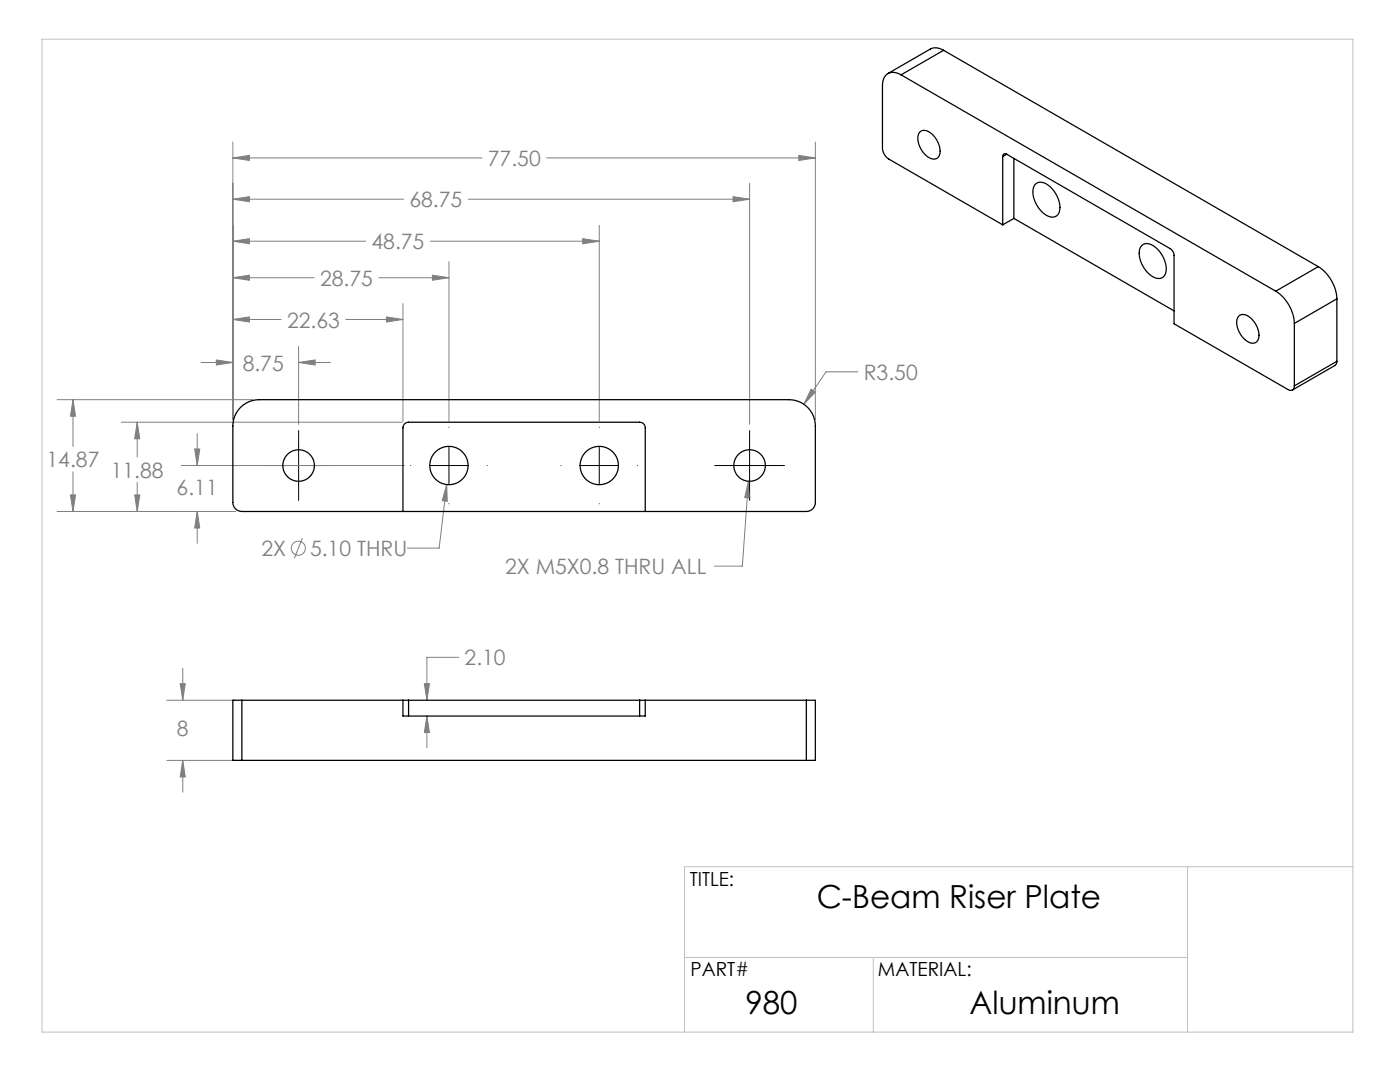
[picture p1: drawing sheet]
<svg xmlns="http://www.w3.org/2000/svg" width="279mm" height="216mm" viewBox="0 0 279 216" stroke-linecap="round" stroke-linejoin="round" font-family="sans-serif">
<g fill="none" stroke="#808080" stroke-width=".2">
<path d="M46.5 39.7l3.3-.5v1.1zM46.5 31.5l3.3-.5v1zM46.5 28.3v55.4M46.5 39.7h34M46.5 31.5h49.7M93.4 39.7h56.2M109.1 31.5h53.6M146.3 39.2l3.3 .5-3.3 .6zM149.6 36.6v48.1M159.4 31l3.3 .5-3.3 .5zM162.7 28.3v55.4M46.5 55.4l3.3-.5v1z"/>
<path d="M46.5 48.1l3.3-.5v1zM46.5 55.4h16.2M46.5 48.1h26.5M75.6 55.4h14M85.9 48.1h33.7M86.3 54.9l3.3 .5-3.3 .5zM89.6 52.2v31.8M116.3 47.6l3.3 .5-3.3 .5zM119.6 45v39M11.4 79.7h39.1M14.6 79.7l.5 3.4h-1zM14.6 79.7v9.4"/>
<path d="M40.1 72.3h6.4M43.2 71.8l3.3 .5-3.3 .5zM46.5 63.7l3.3-.5v1.1zM46.5 63.7h9.6M59.6 72.3l3.3-.5v1zM59.6 69.2v15.5M59.6 72.3h6.3M69 63.7h11.4M77.1 63.2l3.3 .5-3.3 .6zM80.4 60.6v23.5M161.9 77.7l.8 .5-2.3 2.5zM171.2 74.2h-6.3l-4.5 6.5"/>
<path d="M14.1 98.8h1l-.5 3.3zM14.6 94.1v8M24.2 84.2h56.1M26.9 98.8h1l-.5 3.3zM27.4 84.2l.5 3.3h-1zM27.4 84.2v7M27.4 96.3v5.8M36.2 92.9h44.5M38.9 89.6h1l-.5 3.3zM39.4 86.5v6.4M89.1 96.7l.2 3.3-1-.1zM89.1 96.7l-1.5 12.7h-6.3"/>
<path d="M149.4 96l.2 3.4-1-.1zM149.4 96l-1.3 17h-5.5M11.4 102.1h35.6M39.4 102.1l.5 3.3h-1zM39.4 102.1v6.3M60.3 107.4l-1.6 4M33.3 139.7h13.7M36 136.4h1l-.5 3.3zM36.5 133.4v6.3M84.7 136.4h1l-.5 3.3zM91.5 131.2h-6.3v8.5M33.3 151.7h13.7"/>
<path d="M36.5 151.7l.5 3.3h-1zM36.5 151.7v6.4M85.2 142.9l.5 3.3h-1zM85.2 142.9v6.3"/>
<circle cx="59.5" cy="109.4" r="1.41"/>
</g>
<g fill="none" stroke="#000" stroke-width=".2">
<path d="M52.6 92.9h14M59.6 85.9v13.9M82 92.9h.1M85.8 92.9h7.6M89.6 85.3h.1M89.6 89.1v7.6M97.2 92.9h.1M112 92.9h.1M115.8 92.9h7.6M119.6 85.3h.1M119.6 89.1v7.6M127.2 92.9h.1"/>
<path d="M142.6 92.9h14M149.6 85.9v13.9M89.6 100.5h.1M119.6 100.5h.1"/>
</g>
<path d="M8.4 7.8h261.6v198.1h-261.6zM237 172.9v33M270 172.9h-133.4v33M136.6 191h100.4M174.3 191v14.9" fill="none" stroke="#c0c0c0" stroke-width=".2"/>
<path d="M43.2 71.8l3.3 .5-3.3 .5zM59.6 72.3l3.3-.5v1zM46.5 63.7l3.3-.5v1.1zM77.1 63.2l3.3 .5-3.3 .6zM46.5 55.4l3.3-.5v1zM86.3 54.9l3.3 .5-3.3 .5zM46.5 48.1l3.3-.5v1zM116.3 47.6l3.3 .5-3.3 .5zM46.5 39.7l3.3-.5v1.1zM146.3 39.2l3.3 .5-3.3 .6zM46.5 31.5l3.3-.5v1zM159.4 31l3.3 .5-3.3 .5zM39.4 102.1l.5 3.3h-1zM38.9 89.6h1l-.5 3.3zM26.9 98.8h1l-.5 3.3zM27.4 84.2l.5 3.3h-1zM14.1 98.8h1l-.5 3.3zM14.6 79.7l.5 3.4h-1zM149.4 96l-.8 3.3 1 .1zM89.1 96.7l-.8 3.2 1 .1zM161.9 77.7l-1.5 3 2.3-2.5zM36.5 151.7l.5 3.3h-1zM36 136.4h1l-.5 3.3zM85.2 142.9l.5 3.3h-1zM84.7 136.4h1l-.5 3.3z" fill="#808080"/>
<g fill="none" stroke="#000" stroke-width=".25">
<path d="M179.8 14.9a2.26 2.26 0 0 0-2.6-.2 2.26 2.26 0 0 0-1.1 2.4v12.4a2.82 2.82 0 0 0 1.3 2.2l22.7 13.2M179.8 14.9l74.8 43.2M188.3 10l-.5-.2a2.44 2.44 0 0 0-2.1 0l-8.5 4.9M188.3 10l-8.5 4.9M188.3 10l74.8 43.2M183.5 26.4a1.7 1.7 0 0 1 2.5 .4 4.2 4.2 0 0 1 1.4 4.4 1.54 1.54 0 0 1-2.5-.1 4.4 4.4 0 0 1-1.6-4.4zM200.1 31.2v13.7M200.9 30.8l32.6 18.8a1.76 1.76 0 0 1 .8 1.4v13.6l22.7 13.1a.78 .78 0 0 0 .9 .1 .78 .78 0 0 0 .4-.8M200.9 30.8a.48 .48 0 0 0-.6-.1 .48 .48 0 0 0-.2 .5M200.9 30.8l-.8 .4M202.3 31.6v12M206.7 36.7a2.14 2.14 0 0 1 2.8 .5 5.2 5.2 0 0 1 1.8 5.4 1.66 1.66 0 0 1-2.6 .3 5.5 5.5 0 0 1-2.4-5.6z"/>
<path d="M202.3 43.6l32 18.4M202.3 43.6l-2.2 1.3M227.8 49.1a1.94 1.94 0 0 1 2.7 .2 5.4 5.4 0 0 1 2.1 5.4 1.57 1.57 0 0 1-2.5 .6 5.6 5.6 0 0 1-2.6-5.6zM254.6 58.1a8.2 8.2 0 0 1 3.7 6.4M263.1 53.2a8.2 8.2 0 0 1 3.7 6.4M263.1 53.2l-8.5 4.9M266.8 59.6l-8.5 4.9M266.8 59.6v12.5M247.2 63.2a1.7 1.7 0 0 1 2.5 .3 4.2 4.2 0 0 1 1.3 4.5 1.54 1.54 0 0 1-2.4-.1 4.4 4.4 0 0 1-1.6-4.5zM258.3 64.5v12.5M266.8 72.1l-.1 .5-.3 .3-8.5 4.9M266.8 72.1l-8.5 4.9"/>
<path d="M48 81.3a5.3 5.3 0 0 1 3.7-1.6h105.8a5.3 5.3 0 0 1 5.2 5.3v15.3a1.8 1.8 0 0 1-1.8 1.8h-112.6a1.8 1.8 0 0 1-1.8-1.8v-15.3a5.3 5.3 0 0 1 1.5-3.7zM80.4 102.1v-16.7a1.12 1.12 0 0 1 1.1-1.2h46.2a1.12 1.12 0 0 1 1.1 1.2v16.7M48.3 139.7h-1.8v12h1.8M48.3 139.7h32.1M48.3 139.7v12M80.4 139.7h1.1M80.4 139.7v3.2h48.4v-3.2M81.5 139.7h46.2M81.5 139.7v3.2M127.7 139.7h1.1M127.7 139.7v3.2M128.8 139.7h32.1"/>
<path d="M160.9 139.7h1.8v12h-1.8M160.9 139.7v12M48.3 151.7h112.6"/>
<circle cx="59.6" cy="92.9" r="3.2"/>
<circle cx="89.6" cy="92.9" r="3.8"/>
<circle cx="119.6" cy="92.9" r="3.8"/>
<circle cx="149.6" cy="92.9" r="3.2"/>
</g>
<g font-size="6.3">
<text x="163" y="181.3">C-Beam Riser Plate</text>
<text x="148.8" y="202.3">980</text>
<text x="193.5" y="202.3">Aluminum</text>
</g>
<g font-size="4.2" fill="#808080">
<text x="97.4" y="33.1">77.50</text>
<text x="81.7" y="41.4">68.75</text>
<text x="74.1" y="49.7">48.75</text>
<text x="63.9" y="57">28.75</text>
<text x="57.3" y="65.3">22.63</text>
<text x="48.4" y="73.9">8.75</text>
<text x="172.4" y="75.8">R3.50</text>
<text x="9.3" y="93.2">14.87</text>
<text x="22.1" y="95.3">11.88</text>
<text x="35.3" y="98.9">6.11</text>
<text x="52.2" y="110.9">2X</text>
<text x="61.9" y="110.9">5.10 THRU</text>
<text x="100.8" y="114.6">2X M5X0.8 THRU ALL</text>
<text x="92.7" y="132.8">2.10</text>
<text x="35.3" y="146.8">8</text>
</g>
<g font-size="3.9">
<text x="137.7" y="176.8">TITLE:</text>
<text x="137.8" y="194.8">PART#</text>
<text x="175.2" y="194.8">MATERIAL:</text>
</g>
</svg>
